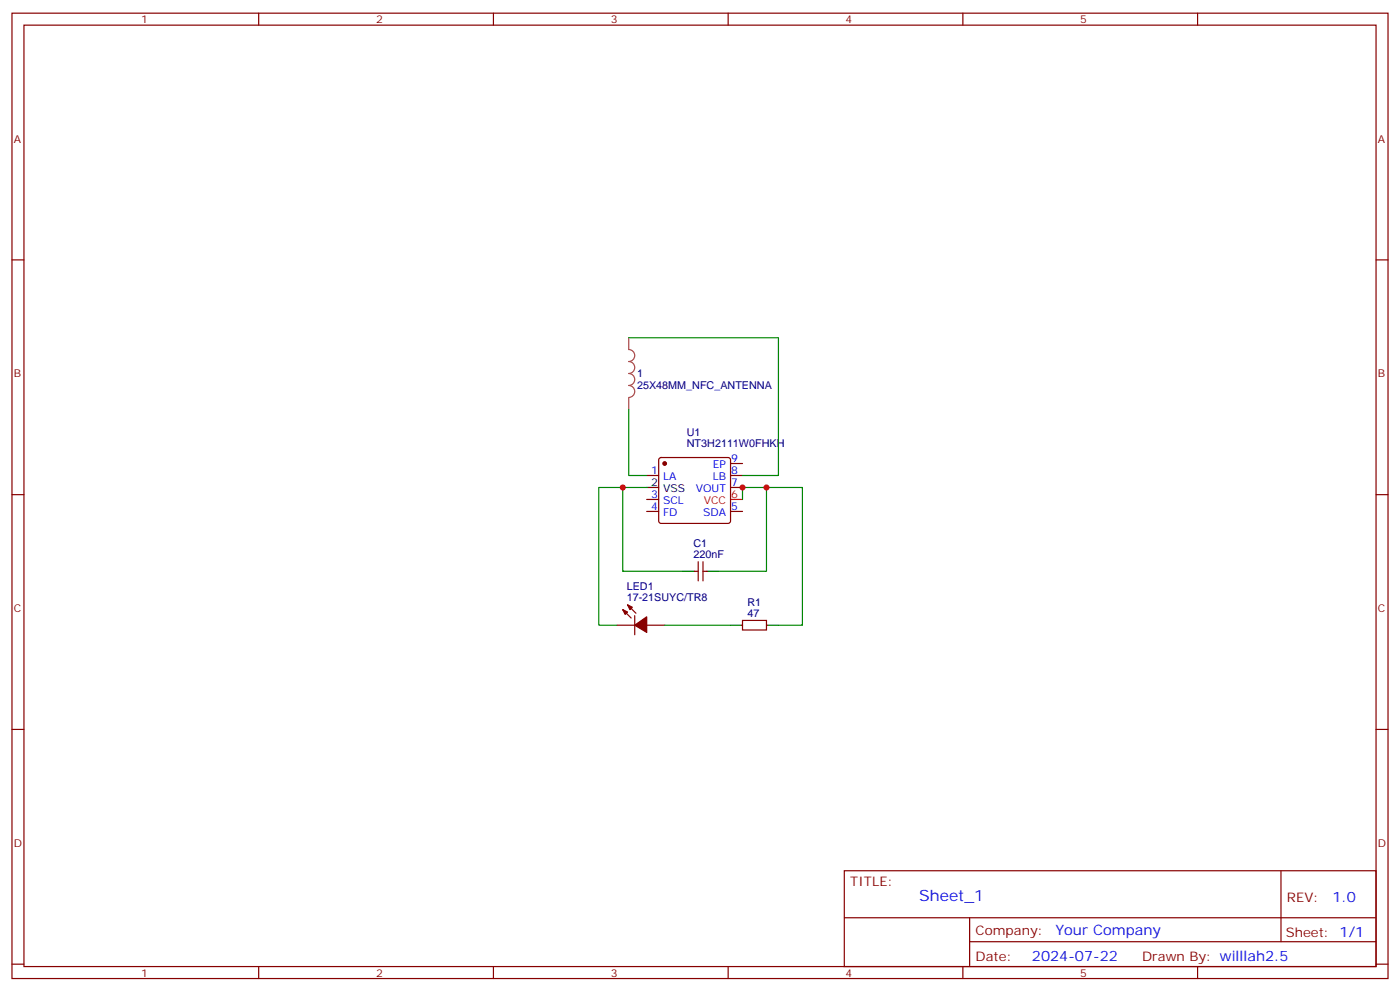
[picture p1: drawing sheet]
<svg xmlns="http://www.w3.org/2000/svg" width="412mm" height="292mm" viewBox="0 0 412 292" stroke-linecap="round" stroke-linejoin="round" font-family="sans-serif">
<g fill="none" stroke="#870000" stroke-width=".35">
<path d="M3.5 3.9h405.4v284.3h-405.4zM7.1 7.4h398.2v277.3h-398.2zM76.2 3.9v3.5M145.3 3.9v3.5M214.5 3.9v3.5M283.6 3.9v3.5M352.8 3.9v3.5M3.5 76.6h3.6M405.3 76.6h3.6M194.3 135l.4-.2h19.8l.5 .2 .2 .5v18l-.2 .5-.5 .2h-19.8l-.5-.3-.2-.4v-18zM215.2 136.5h3.5M3.5 145.7h3.6"/>
<path d="M190.5 140.1h3.5M190.5 150.6h3.5M190.5 147.1h3.5M215.2 140.1h3.5M215.2 143.6h3.5M215.2 150.6h3.5M405.3 145.7h3.6M183.4 179.6l2.5 2.4M184.9 178.2l2.4 2.4M204.6 168.3h1.1M205.7 165.5v5.6M207.1 165.5v5.6"/>
<path d="M207.1 168.3h1M181.7 184.2h5.3M187 181.3v5.7M190.5 184.2h5.3M218.7 182.7h7.1v2.9h-7.1zM3.5 214.8h3.6M405.3 214.8h3.6M248.7 256.5h156.6v28.2h-156.6zM377.3 256.5v20.9M248.7 270.3h156.5M285.6 277.4h119.6M285.6 270.3v14.1"/>
<path d="M3.5 284h3.6M76.2 284.7v3.5M145.3 284.7v3.5M214.5 284.7v3.5M283.6 284.7v3.5M352.8 284.7v3.5M405.3 284h3.6"/>
</g>
<path d="M215.2 147.1h3.5" fill="none" stroke="#f00" stroke-width=".35"/>
<path d="M190.5 143.6h3.5M201.1 168.3h3.5M208.1 168.3h3.6M215.2 184.2h3.5M225.8 184.2h3.5" fill="none" stroke="#000" stroke-width=".35"/>
<g fill="#870000" stroke="#870000" stroke-width=".35">
<path d="M183.4 179.6l1.5 .7-.8 .7z"/>
<path d="M184.9 178.2l1.4 .7-.7 .7z"/>
<path d="M187 184.2l3.5-2.5v4.6z"/>
<circle cx="195.8" cy="136.5" r=".53"/>
</g>
<path d="M185.2 99.5v3.5a1.76 1.76 0 0 1 1.8 1.7 1.76 1.76 0 0 1-1.8 1.8 1.76 1.76 0 0 1 1.8 1.7 1.76 1.76 0 0 1-1.8 1.8 1.76 1.76 0 0 1 1.8 1.8 1.76 1.76 0 0 1-1.8 1.7 1.76 1.76 0 0 1 1.8 1.8 1.76 1.76 0 0 1-1.8 1.8M185.2 117.2v3.5" fill="none" stroke="#a64a4a" stroke-width=".35"/>
<path d="M185.2 99.5h44.1v40.6h-10.6M185.2 120.7v19.4h5.3M183.4 143.6h-7v40.6h5.3M190.5 143.6h-7.1v24.7h17.7M218.7 147.1v-3.5h7.1v24.7h-14.1M225.8 143.6h10.6v40.6h-7.1M195.8 184.2h19.4" fill="none" stroke="#008700" stroke-width=".35"/>
<g fill="#c00">
<circle cx="218.7" cy="143.6" r=".88"/>
<circle cx="225.8" cy="143.6" r=".88"/>
<circle cx="183.4" cy="143.6" r=".88"/>
</g>
<text font-size="4.6" fill="#00f" x="270.8" y="265.5">Sheet_1</text>
<g font-size="4.2" fill="#00f">
<text x="392.5" y="265.7">1.0</text>
<text x="310.9" y="275.3">Your Company</text>
<text x="304" y="283.1">2024-07-22</text>
</g>
<g font-size="3.9" fill="#800">
<text x="250.5" y="261.1">TITLE:</text>
<text x="379.1" y="265.7">REV:</text>
<text x="287.4" y="275.3">Company:</text>
<text x="378.7" y="275.9">Sheet: 1/1</text>
<text x="287.4" y="282.9">Date:</text>
<text x="336.4" y="283">Drawn By: willlah2.5</text>
</g>
<g font-size="3.2" fill="#800">
<text x="41.6" y="6.9">1</text>
<text x="110.8" y="6.9">2</text>
<text x="179.9" y="6.9">3</text>
<text x="249.1" y="6.9">4</text>
<text x="318.2" y="6.9">5</text>
<text x="4.1" y="42">A</text>
<text x="405.9" y="42">A</text>
<text x="4.1" y="111.1">B</text>
<text x="405.9" y="111.1">B</text>
<text x="4.1" y="180.3">C</text>
<text x="405.9" y="180.3">C</text>
<text x="4.1" y="249.4">D</text>
<text x="405.9" y="249.4">D</text>
<text x="41.6" y="287.7">1</text>
<text x="110.8" y="287.7">2</text>
<text x="179.9" y="287.7">3</text>
<text x="249.1" y="287.7">4</text>
<text x="318.2" y="287.7">5</text>
</g>
<g font-size="3.2" fill="#000080">
<text x="187.7" y="111.2">1</text>
<text x="187.7" y="114.5">25X48MM_NFC_ANTENNA</text>
<text x="202.3" y="131.6">NT3H2111W0FHKH</text>
<text x="202.3" y="128.3">U1</text>
<text x="204.3" y="161.2">C1</text>
<text x="204.3" y="164.4">220nF</text>
<text x="184.6" y="173.9">LED1</text>
<text x="184.6" y="177.1">17-21SUYC/TR8</text>
<text x="220.1" y="178.5">R1</text>
<text x="220.1" y="181.7">47</text>
</g>
<g font-size="3.2" fill="#00f">
<text x="210" y="137.9">EP</text>
<text x="215.4" y="136.2">9</text>
<text x="191.8" y="139.7">1</text>
<text x="195.3" y="141.5">LA</text>
<text x="209.9" y="141.5">LB</text>
<text x="215.4" y="139.7">8</text>
<text x="215.4" y="143.2">7</text>
<text x="191.8" y="146.8">3</text>
<text x="195.3" y="148.5">SCL</text>
<text x="204.9" y="145">VOUT</text>
<text x="191.8" y="150.3">4</text>
<text x="195.3" y="152">FD</text>
<text x="207.1" y="152">SDA</text>
<text x="215.4" y="150.3">5</text>
</g>
<g font-size="3.2">
<text x="191.8" y="143.2">2</text>
<text x="195.3" y="145">VSS</text>
</g>
<g font-size="3.2" fill="#f00">
<text x="207.3" y="148.5">VCC</text>
<text x="215.4" y="146.8">6</text>
</g>
</svg>
